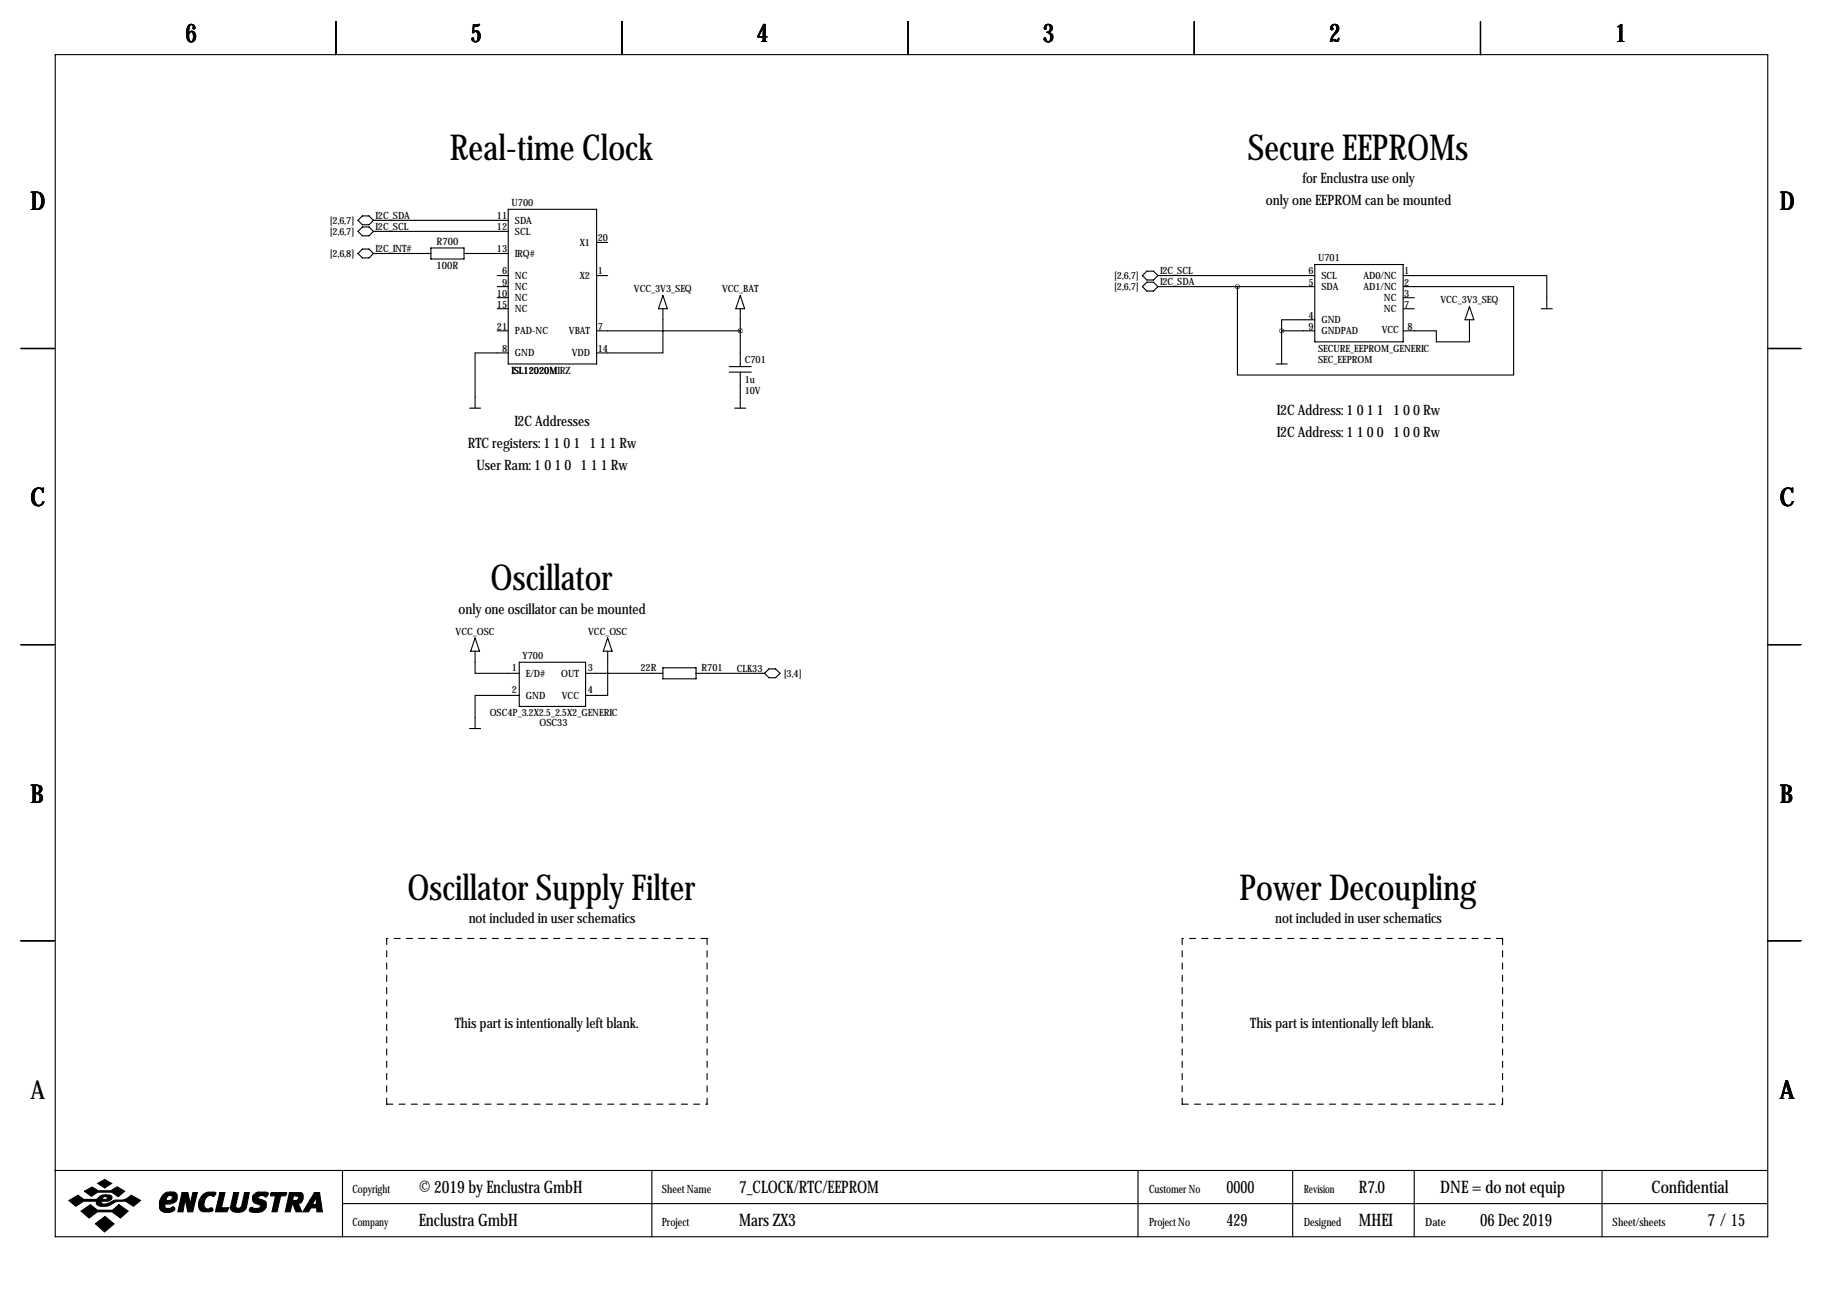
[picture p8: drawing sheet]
<svg xmlns="http://www.w3.org/2000/svg" width="419mm" height="297mm" viewBox="0 0 419 297" stroke-linecap="round" stroke-linejoin="round" font-family="sans-serif">
<g fill="none" stroke="#000" stroke-width=".25">
<path d="M12.7 12.6h393.7v271.7h-393.7zM77.2 4.9v7.7M143 4.9v7.7M208.8 4.9v7.7M274.6 4.9v7.7M340.4 4.9v7.7M82.3 58.3l1-1h1.5l1.1 1-1.1 1h-1.5zM82.3 53.2l1-1h1.5l1.1 1-1.1 1h-1.5zM82.3 50.7l1-1.1h1.5l1.1 1.1-1.1 1h-1.5zM85.9 50.7h30.9M85.9 53.2h30.9M85.9 58.3h13.2"/>
<path d="M99.1 57h7.6v2.5h-7.6zM106.7 58.3h10.1M116.8 48.1h20.4v35.6h-20.4zM137.2 55.7h2.5M114.3 63.4h2.5M114.3 65.9h2.5M114.3 68.4h2.5M114.3 71h2.5M114.3 76.1h2.5M137.2 63.4h2.5M137.2 76.1h33M152.4 71v10.1h-15.2"/>
<path d="M152.4 67.9l1 3.1h-2zM170.2 67.9l1 3.1h-2zM170.2 71v13.3M262.6 65.9l1.1-1h1.5l1 1-1 1h-1.5zM262.6 63.4l1.1-1.1h1.5l1 1.1-1 1h-1.5zM266.2 63.4h36.1M266.2 65.9h36.1M284.5 65.9v20.3h63.5v-20.3h-25.4M294.6 76.1h7.7M294.6 76.1v7.6M302.3 73.5h-7.7v2.6M302.3 60.8h20.3v17.8h-20.3z"/>
<path d="M322.6 63.4h33v7.6M322.6 68.4h2.5M322.6 71h2.5M337.8 73.5v5.1h-7.6v-2.5h-7.6M337.8 70.5l1 3h-2zM354.3 71h2.6M4.8 80.1h7.6M107.9 93.8h2.6M116.8 81.1h-7.6v12.7M167.6 84.3h5.1M167.6 85.6h5.1M168.9 93.8h2.5"/>
<path d="M170.2 85.6v8.2M293.4 83.7h2.5M406.4 80.1h7.6M4.8 148.2h7.6M109.2 149.7v5.1h10.2M109.2 146.7l1 3h-2zM119.4 159.9h-10.2v7.6M119.4 152.3h15.2v10.1h-15.2zM134.6 154.8h17.8M139.7 149.7v10.2h-5.1M139.7 146.7l1 3h-2zM152.4 153.5h7.6v2.6h-7.6z"/>
<path d="M160 154.8h15.8M175.8 154.8l1-1h1.5l1 1-1 1h-1.5zM406.4 148.2h7.6M107.9 167.5h2.6M4.8 216.3h7.6M406.4 216.3h7.6M12.6 269.1h393.7M78.7 269.1v15.2M78.7 276.7h327.6M149.9 269.1v15.2M261.6 269.1v15.2M297.2 269.1v15.2"/>
<path d="M325.1 269.1v15.2M368.3 269.1v15.2"/>
</g>
<g fill="#000" stroke="#000" stroke-width=".25">
<path d="M15.8 276l2.1-1.2 1.4 1h2.8l.3-.2a1.77 1.77 0 0 1 1.9-.9v.4l-.6 .2-.2 .5h.9l.3-.6-.4-.1v-.4h.9a.59 .59 0 0 1 .6 .7l-.2 .4-.8 .4h-1.4l-.1 .1 .1 .4a3.2 3.2 0 0 0 2.7-.7l.3-.1a4 4 0 0 0 3.8-1.1l2.1 1.2-1.6 1.3a4 4 0 0 0-5.5-.2 2.66 2.66 0 0 1-2.9-.2l-.1-.7h-3l-1.8 1.1zM19.4 273.9l1.8-1 1.4 .9h2.9l1.4-.9 1.8 1-1.5 1.2-1.5-1h-3.2l-1.5 .9zM22.5 272l1.6-.8 1.6 .9-1.6 1zM18.6 278.4l2.2-1.4 1.6 1.2h3.5l1.4-1.2 2.2 1.4-1.8 1.6-1.9-1.4h-3.4l-1.9 1.4zM37.4 274.7a1.75 1.75 0 0 1 1.8-.6v.7a.82 .82 0 0 0-.8 1.2h.6a.6 .6 0 0 0 .6-.5 .6 .6 0 0 0-.4-.7v-.7h.8l.5 .3a1.61 1.61 0 0 1 0 1.7 1.61 1.61 0 0 1-1.5 .7h-1v.9l.2 .1h.9l.7-.4 .4 .4a1.06 1.06 0 0 1-1.3 1 1.82 1.82 0 0 1-2.2-1.1 3.5 3.5 0 0 1 .7-3zM41.9 274.2h1.3l.5 2.6 .6-2.6h1.1l-1.1 4.4h-1.1l-.6-2.9-.5 2.9h-1.2zM46.7 274.6a2.78 2.78 0 0 1 2.9-.4l-.4 .9a1.32 1.32 0 0 0-2.1 .8l-.2 .8a.98 .98 0 0 0 1.1 1.2 .55 .55 0 0 1 .6-.2 .55 .55 0 0 1 .4 .6l-.7 .3-1.8-.1a1.79 1.79 0 0 1-.8-2.3zM50.5 274.2h1.2l-.8 3.5h1.7l-.4 .9h-2.7zM53.7 274.2h1.2l-.7 3.1a.73 .73 0 0 0 .7 .5 .73 .73 0 0 0 .7-.6l.6-3h1.1l-.7 3.4a2.28 2.28 0 0 1-3.6 .4v-.4zM58.3 274.7l.8-.6h2.1l.5 .2v.2l-.6 .7a.96 .96 0 0 0-1-.4 .96 .96 0 0 0-.8 .6l1.7 .8a1.71 1.71 0 0 1-.1 1.8 1.71 1.71 0 0 1-1.7 .8l-1.4-.2a.51 .51 0 0 1-.4-.7 .51 .51 0 0 1 .8-.2l1 .1a.52 .52 0 0 0 .6-.2 .52 .52 0 0 0-.2-.7 1.39 1.39 0 0 1-1.4-.6 1.39 1.39 0 0 1 .1-1.6zM62.2 274.4l.2-.2h3.5l-.1 .4-.3 .3h-1l-.8 3.7h-1.2l.8-3.7h-1.1zM66.5 274.2h1.7v.7h-.7l-.2 1.1h.9l.3-.3a.44 .44 0 0 0 .1-.5 .44 .44 0 0 0-.4-.3v-.7h1l.3 .2 .2 .3v.9a1.03 1.03 0 0 1-1.2 1l.9 2h-1.3l-.8-1.8h-.1l-.5 1.8h-1.1z"/>
<path d="M72.3 274.2h1.2l.6 4.4h-1.3v-.9h-1.3l-.6 .9h-1.3l1.7-2.7h1l-.4 .8 .2 .2h.4l.2-.2v-1.5l-.4 .7h-1zM21.9 281.3l2.2-1.6 2.1 1.7-2.2 1.8z"/>
</g>
<path d="M88.9 215.8v38.1M162.6 215.8h-73.7M271.8 215.8v38.1M345.4 215.8h-73.6M88.9 253.9h73.7M162.6 253.9v-38.1M271.8 253.9h73.6M345.4 253.9v-38.1" fill="none" stroke="#000" stroke-width=".25" stroke-dasharray="1.4 1.4"/>
<path d="M170.1 76.1a.05 .05 0 0 0 .1 0 .05 .05 0 0 0-.1 0zM284.4 65.9a.05 .05 0 0 0 .1 0 .05 .05 0 0 0-.1 0zM294.6 76.1a.05 .05 0 0 0 .1 0 .05 .05 0 0 0-.1 0z" fill="#000" stroke="#000" stroke-width="1"/>
<g font-size="8.2">
<text x="103.4" y="36.7">Real-time Clock</text>
<text x="286.9" y="36.7">Secure EEPROMs</text>
<text x="112.8" y="135.7">Oscillator</text>
<text x="93.7" y="206.9">Oscillator Supply Filter</text>
<text x="284.9" y="206.9">Power Decoupling</text>
</g>
<g font-size="5.9">
<text x="42.7" y="9.8">6</text>
<text x="108.2" y="9.8">5</text>
<text x="174" y="9.8">4</text>
<text x="239.8" y="9.8">3</text>
<text x="305.6" y="9.8">2</text>
<text x="371.3" y="9.8">1</text>
<text x="7" y="48.4">D</text>
<text x="409.2" y="48.4">D</text>
<text x="7" y="116.4">C</text>
<text x="409.2" y="116.4">C</text>
<text x="7" y="184.5">B</text>
<text x="409.2" y="184.5">B</text>
<text x="7" y="252.6">A</text>
<text x="409.2" y="252.6">A</text>
</g>
<g font-size="4">
<text x="96.3" y="274.2">© 2019 by Enclustra GmbH</text>
<text x="169.9" y="274.2">7_CLOCK/RTC/EEPROM</text>
<text x="281.9" y="274.2">0000</text>
<text x="312.4" y="274.2">R7.0</text>
<text x="331.1" y="274.2">DNE = do not equip</text>
<text x="379.7" y="274.2">Confidential</text>
<text x="96.3" y="281.8">Enclustra GmbH</text>
<text x="169.9" y="281.8">Mars ZX3</text>
<text x="281.9" y="281.8">429</text>
<text x="312.4" y="281.8">MHEI</text>
<text x="340.3" y="281.8">06 Dec 2019</text>
<text x="392.6" y="281.8">7 / 15</text>
</g>
<g font-size="3.3">
<text x="291" y="47.1">only one EEPROM can be mounted</text>
<text x="299.4" y="42">for Enclustra use only</text>
<text x="293.6" y="95.4">I2C Address: 1 0 1 1 1 0 0 Rw</text>
<text x="118.3" y="97.9">I2C Addresses</text>
<text x="293.6" y="100.4">I2C Address: 1 1 0 0 1 0 0 Rw</text>
<text x="107.5" y="103">RTC registers: 1 1 0 1 1 1 1 Rw</text>
<text x="109.5" y="108.1">User Ram: 1 0 1 0 1 1 1 Rw</text>
<text x="105.4" y="141.1">only one oscillator can be mounted</text>
<text x="107.7" y="212.2">not included in user schematics</text>
<text x="293.2" y="212.2">not included in user schematics</text>
<text x="104.5" y="236.3">This part is intentionally left blank.</text>
<text x="287.4" y="236.3">This part is intentionally left blank.</text>
</g>
<g font-size="2.6">
<text x="81" y="274.2">Copyright</text>
<text x="152.1" y="274.2">Sheet Name</text>
<text x="264.2" y="274.2">Customer No</text>
<text x="299.7" y="274.2">Revision</text>
<text x="81" y="281.8">Company</text>
<text x="152.1" y="281.8">Project</text>
<text x="264.2" y="281.8">Project No</text>
<text x="299.7" y="281.8">Designed</text>
<text x="327.7" y="281.8">Date</text>
<text x="370.7" y="281.8">Sheet/sheets</text>
</g>
<g font-size="2.4">
<text x="100.4" y="56.2">R700</text>
<text x="100.4" y="61.9">100R</text>
</g>
<g font-size="2.3">
<text x="117.6" y="47.4">U700</text>
<text x="75.8" y="54">[2,6,7]</text>
<text x="75.8" y="51.4">[2,6,7]</text>
<text x="86.4" y="52.8">I2C_SCL</text>
<text x="86.4" y="50.3">I2C_SDA</text>
<text x="114.2" y="50.4">11</text>
<text x="114.2" y="52.9">12</text>
<text x="118.4" y="51.4">SDA</text>
<text x="118.4" y="54">SCL</text>
<text x="75.8" y="59">[2,6,8]</text>
<text x="86.4" y="57.9">I2C_INT#</text>
<text x="114.2" y="58">13</text>
<text x="118.4" y="59">IRQ#</text>
<text x="133.3" y="56.5">X1</text>
<text x="137.4" y="55.5">20</text>
<text x="115.4" y="63.1">6</text>
<text x="115.4" y="65.6">9</text>
<text x="118.4" y="64.1">NC</text>
<text x="133.3" y="64.1">X2</text>
<text x="137.4" y="63.1">1</text>
<text x="256.1" y="64.1">[2,6,7]</text>
<text x="266.7" y="65.5">I2C_SDA</text>
<text x="266.7" y="63">I2C_SCL</text>
<text x="300.8" y="63.1">6</text>
<text x="300.8" y="65.6">5</text>
<text x="303" y="60.1">U701</text>
<text x="303.8" y="64.1">SCL</text>
<text x="313.4" y="64.1">AD0/NC</text>
<text x="322.8" y="63.1">1</text>
<text x="322.8" y="65.6">2</text>
<text x="114.2" y="68.2">10</text>
<text x="114.2" y="70.7">15</text>
<text x="118.4" y="66.7">NC</text>
<text x="118.4" y="69.2">NC</text>
<text x="118.4" y="71.7">NC</text>
<text x="145.7" y="67.2">VCC_3V3_SEQ</text>
<text x="166" y="67.2">VCC_BAT</text>
<text x="256.1" y="66.7">[2,6,7]</text>
<text x="303.8" y="66.7">SDA</text>
<text x="313.4" y="66.7">AD1/NC</text>
<text x="318.2" y="69.2">NC</text>
<text x="318.2" y="71.7">NC</text>
<text x="322.8" y="68.2">3</text>
<text x="322.8" y="70.7">7</text>
<text x="331.2" y="69.7">VCC_3V3_SEQ</text>
<text x="114.2" y="75.8">21</text>
<text x="118.4" y="76.8">PAD-NC</text>
<text x="130.8" y="76.8">VBAT</text>
<text x="137.4" y="75.8">7</text>
<text x="300.8" y="73.3">4</text>
<text x="300.8" y="75.8">9</text>
<text x="303.8" y="74.3">GND</text>
<text x="303.8" y="76.8">GNDPAD</text>
<text x="317.7" y="76.6">VCC</text>
<text x="323.6" y="75.8">8</text>
<text x="115.4" y="80.9">8</text>
<text x="118.4" y="81.9">GND</text>
<text x="131.5" y="81.9">VDD</text>
<text x="137.4" y="80.9">14</text>
<text x="171.2" y="83.4">C701</text>
<text x="303" y="80.9">SECURE_EEPROM_GENERIC</text>
<text x="303" y="83.4">SEC_EEPROM</text>
<text x="117.6" y="86">ISL12020M</text>
<text x="117.6" y="86">ISL12020MIRZ</text>
<text x="171.2" y="88">1u</text>
<text x="171.2" y="90.5">10V</text>
<text x="104.7" y="145.9">VCC_OSC</text>
<text x="135.2" y="145.9">VCC_OSC</text>
<text x="117.7" y="154.3">1</text>
<text x="120.1" y="151.5">Y700</text>
<text x="120.9" y="155.6">E/D#</text>
<text x="129" y="155.6">OUT</text>
<text x="135.1" y="154.3">3</text>
<text x="147.2" y="154.3">22R</text>
<text x="161.3" y="154.3">R701</text>
<text x="169.4" y="154.4">CLK33</text>
<text x="180.2" y="155.6">[3,4]</text>
<text x="117.7" y="159.4">2</text>
<text x="120.9" y="160.6">GND</text>
<text x="129.2" y="160.6">VCC</text>
<text x="135.1" y="159.4">4</text>
<text x="112.6" y="164.7">OSC4P_3.2X2.5_2.5X2_GENERIC</text>
<text x="124" y="167">OSC33</text>
</g>
</svg>
